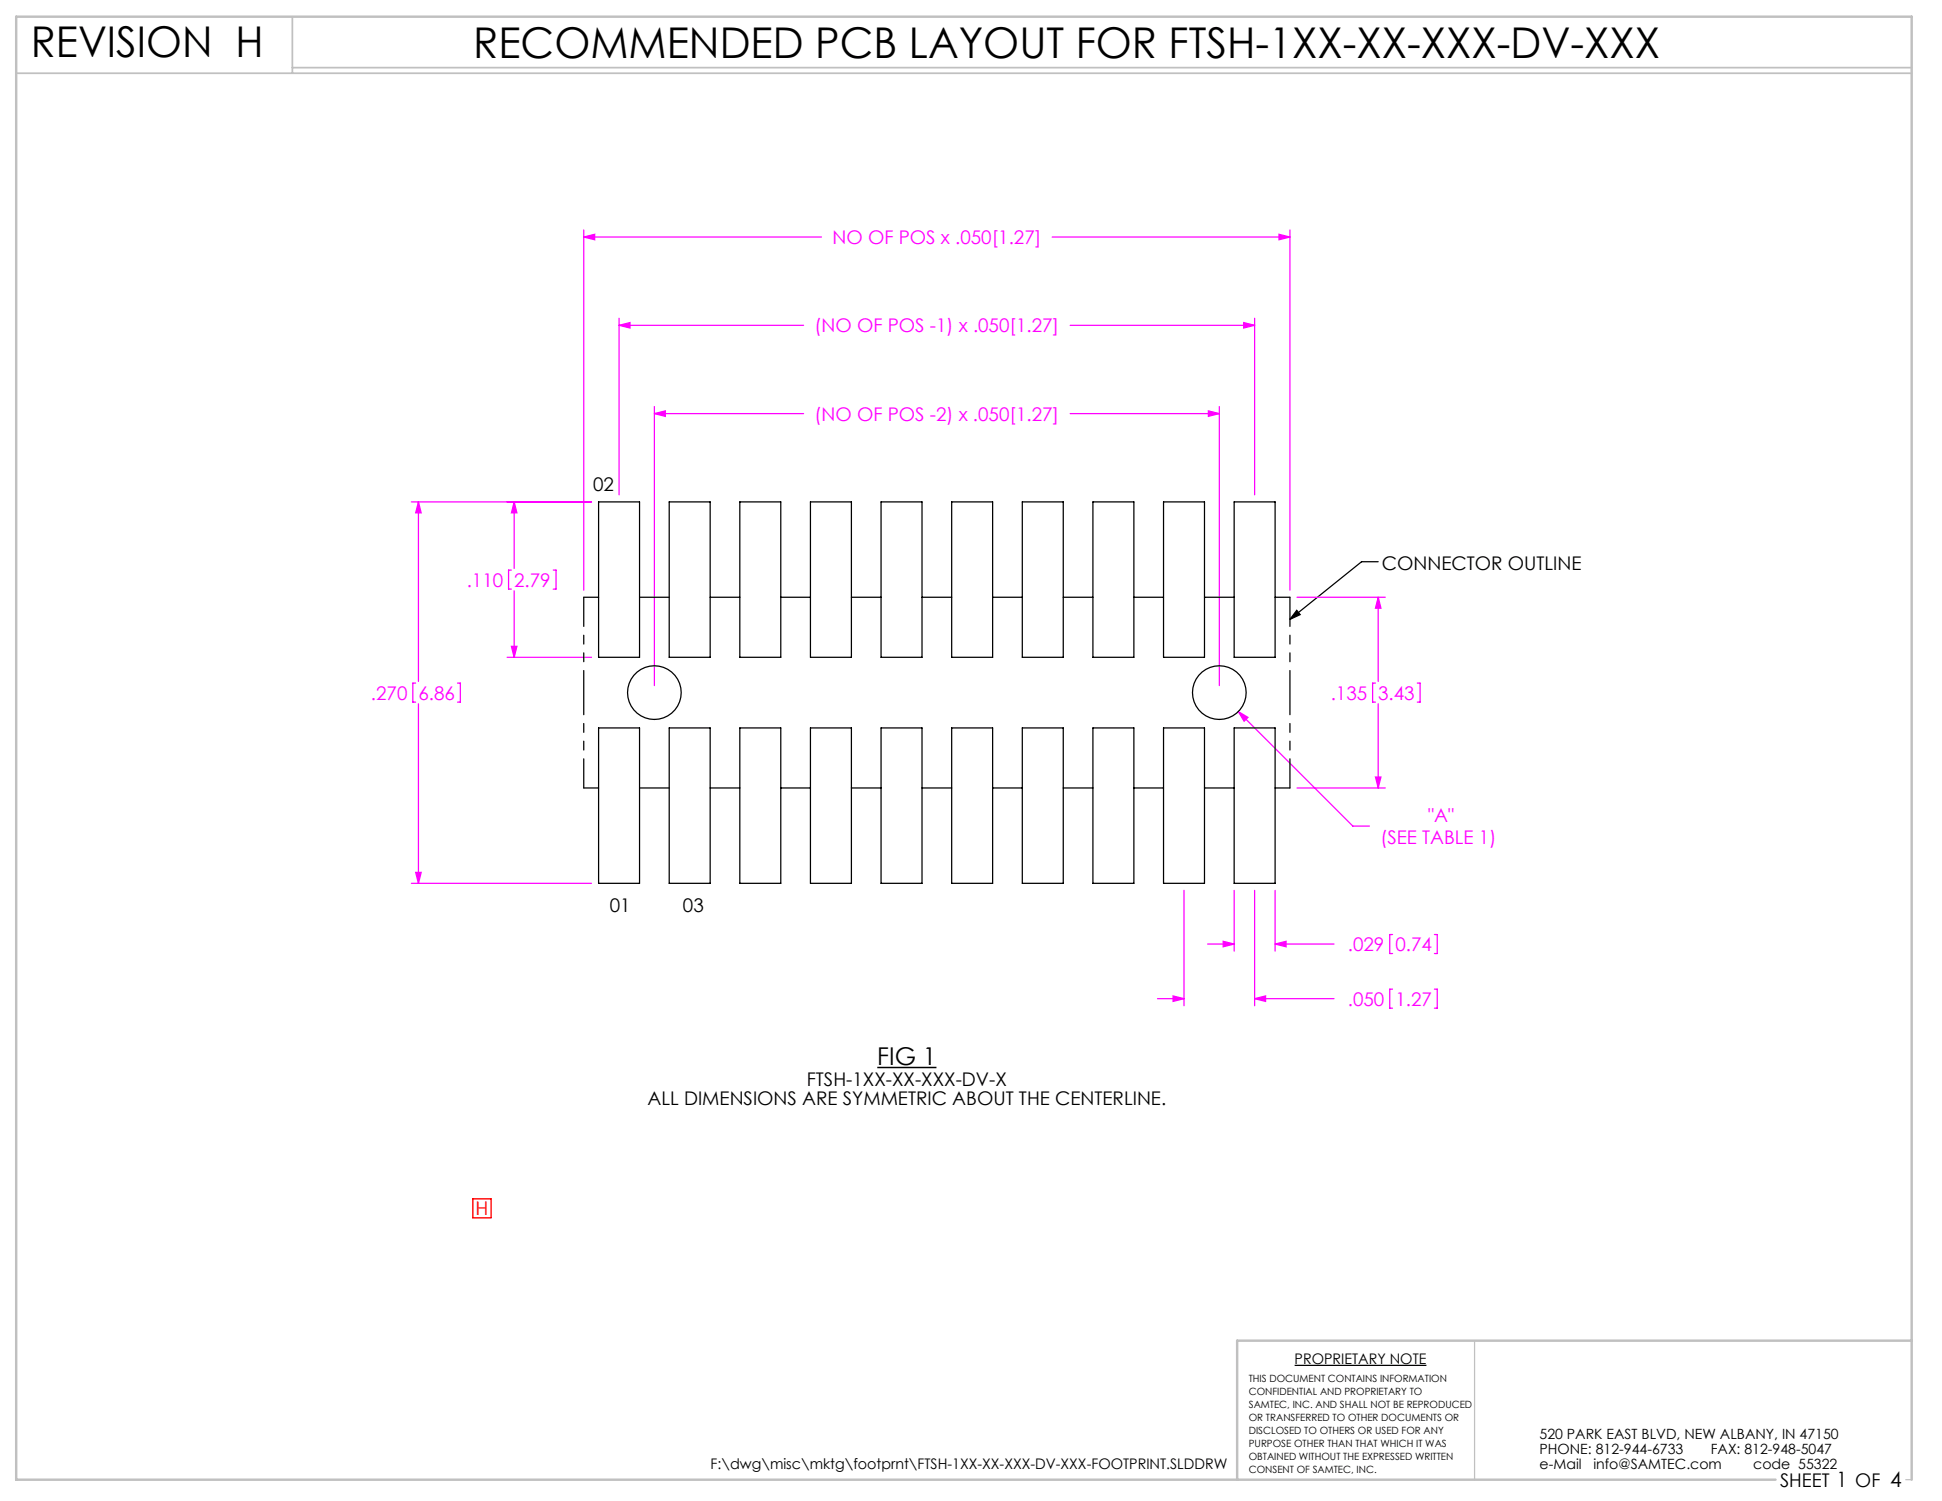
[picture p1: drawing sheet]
<svg xmlns="http://www.w3.org/2000/svg" width="279mm" height="216mm" viewBox="0 0 279 216" stroke-linecap="round" stroke-linejoin="round" font-family="sans-serif">
<path d="M212.2 192.8v20M274.2 212.8h.8" fill="none" stroke="#c0c0c0" stroke-width=".18"/>
<path d="M2.3 10.5h272.7M42.1 2.4v8.1M42.1 9.7h232.9" fill="none" stroke="#c0c0c0" stroke-width=".25"/>
<path d="M275 192.8h-97v20M255.5 212.8h-253.2v-210.4h272.7v210.4" fill="none" stroke="#c0c0c0" stroke-width=".35"/>
<path d="M126.2 153.5h8.5" fill="none" stroke="#000" stroke-width=".21"/>
<path d="M186.6 87.8l.5 .6-1.5 .7zM198.3 80.8h-2.4l-10.3 8.3" fill="none" stroke="#000" stroke-width=".18"/>
<g fill="none" stroke="#f0f" stroke-width=".18">
<path d="M84 34.1l1.6-.4v.8zM84 33.1v51.8M84 34.1h34.2M151.4 34.1h34.2M184 33.7l1.6 .4-1.6 .4zM185.6 33.1v51.8M89.1 46.8l1.5-.4v.8zM89.1 45.8v25.4M89.1 46.8h26.5M94.1 59.5l1.6-.4v.8zM94.1 58.5v40.1M94.1 59.5h21.5"/>
<path d="M154 46.8h26.5M154 59.5h21.4M173.9 59.1l1.5 .4-1.5 .4zM175.4 58.5v40.1M178.9 46.4l1.6 .4-1.6 .4zM180.5 45.8v25.4M59.2 72.2h25.9M60.2 72.2l.4 1.6h-.8zM60.2 72.2v25.8M74 72.2l.4 1.6h-.8zM74 72.2v9.6M59.8 98.3h-.4v2.7h.4"/>
<path d="M65.8 98.3h.4v2.7h-.4M73 94.5h12.1M73.6 82h-.4v2.7h.4M73.6 93h.8l-.4 1.5zM74 85v9.5M79.6 82h.4v2.7h-.4M186.6 85.9h12.7M197.9 98.3h-.4v2.7h.4M198.3 85.9l.4 1.6h-.8zM198.3 85.9v12.1M203.9 98.3h.4v2.7h-.4M60.2 101.2v25.9"/>
<path d="M178.2 102.4l1.3 .8-.5 .5zM178.2 102.4l16.4 16.4h2.4M186.6 113.3h12.7M197.9 111.8h.8l-.4 1.5zM198.3 101.2v12.1M59.2 127.1h25.9M59.8 125.5h.8l-.4 1.6zM170.3 128.1v16.6M173.8 135.8h3.8M176 135.4l1.6 .4-1.6 .4zM177.6 128.1v8.7M180.5 128.1v16.6"/>
<path d="M183.5 135.8l1.5-.4v.8zM183.5 128.1v8.7M183.5 135.8h8.4M200.3 134.4h-.4v2.8h.4M206.4 134.4h.4v2.8h-.4M166.5 143.6h3.8M168.8 143.3l1.5 .3-1.5 .4zM180.5 143.6l1.6-.3v.7zM180.5 143.6h11.4M200.3 142.3h-.4v2.7h.4M206.4 142.3h.4v2.7h-.4"/>
</g>
<path d="M68 172.4h2.7v2.8h-2.7z" fill="none" stroke="#f00" stroke-width=".18"/>
<path d="M186.6 87.8l.5 .6-1.5 .7z" fill="#000"/>
<g fill="#f0f">
<path d="M89.1 46.8l1.5-.4v.8zM178.9 46.4l1.6 .4-1.6 .4zM168.8 143.3l1.5 .3-1.5 .4zM180.5 143.6l1.6-.3v.7z"/>
<path d="M60.2 72.2l.4 1.6h-.8zM59.8 125.5h.8l-.4 1.6zM74 72.2l.4 1.6h-.8zM73.6 93h.8l-.4 1.5zM176 135.4l1.6 .4-1.6 .4zM183.5 135.8l1.5-.4v.8zM173.9 59.1l1.5 .4-1.5 .4zM94.1 59.5l1.6-.4v.8zM178.2 102.4l.8 1.3 .5-.5zM197.9 111.8h.8l-.4 1.5zM198.3 85.9l.4 1.6h-.8zM184 33.7l1.6 .4-1.6 .4zM84 34.1l1.6-.4v.8z"/>
</g>
<g fill="none" stroke="#000" stroke-width=".18">
<path d="M86.1 72.2h5.9v22.3h-5.9zM96.3 72.2h5.9v22.3h-5.9zM106.4 72.2h5.9v22.3h-5.9zM116.6 72.2h5.9v22.3h-5.9zM126.8 72.2h5.9v22.3h-5.9zM136.9 72.2h5.9v22.3h-5.9zM147.1 72.2h5.9v22.3h-5.9zM157.2 72.2h5.9v22.3h-5.9zM167.4 72.2h5.9v22.3h-5.9zM177.6 72.2h5.9v22.3h-5.9zM84 85.9h2.1M102.2 85.9h4.2"/>
<path d="M112.3 85.9h4.3M122.5 85.9h4.3M132.7 85.9h4.2M142.8 85.9h4.3M153 85.9h4.2M163.1 85.9h4.3M173.3 85.9h4.3M183.5 85.9h2.1M84 113.3h2.1M86.1 104.7h5.9v22.4h-5.9zM96.3 104.7h5.9v22.4h-5.9zM102.2 113.3h4.2"/>
<path d="M106.4 104.7h5.9v22.4h-5.9zM112.3 113.3h4.3M116.6 104.7h5.9v22.4h-5.9zM122.5 113.3h4.3M126.8 104.7h5.9v22.4h-5.9zM132.7 113.3h4.2M136.9 104.7h5.9v22.4h-5.9zM142.8 113.3h4.3M147.1 104.7h5.9v22.4h-5.9zM153 113.3h4.2M157.2 104.7h5.9v22.4h-5.9zM163.1 113.3h4.3"/>
<path d="M167.4 104.7h5.9v22.4h-5.9zM173.3 113.3h4.3M177.6 104.7h5.9v22.4h-5.9zM183.5 113.3h2.1M186.3 196.4h18.9"/>
<circle cx="94.1" cy="99.6" r="3.9"/>
<circle cx="175.4" cy="99.6" r="3.9"/>
</g>
<path d="M96.3 85.9h-4.3M92 113.3h4.3" fill="none" stroke="#000" stroke-width=".18" stroke-dasharray="6.3 1.3 1.3 1.3 1.3 1.3"/>
<path d="M84 85.9v27.4M185.6 113.3v-27.4" fill="none" stroke="#000" stroke-width=".18" stroke-dasharray="6.3 1.3 1.3 1.3 1.3 1.3" stroke-dashoffset="2.2"/>
<g font-size="6.1">
<text x="4.4" y="8.2">REVISION H</text>
<text x="68.1" y="8.3">RECOMMENDED PCB LAYOUT FOR FTSH-1XX-XX-XXX-DV-XXX</text>
</g>
<text font-size="3.5" x="126.2" y="153.2">FIG 1</text>
<g font-size="2.7" fill="#f0f">
<text x="119.8" y="35.1">NO OF POS x .050[1.27]</text>
<text x="117.2" y="47.8">(NO OF POS -1) x .050[1.27]</text>
<text x="117.2" y="60.5">(NO OF POS -2) x .050[1.27]</text>
<text x="67.1" y="84.4">.110</text>
<text x="74" y="84.4">2.79</text>
<text x="53.4" y="100.6">.270</text>
<text x="60.2" y="100.6">6.86</text>
<text x="191.5" y="100.6">.135</text>
<text x="198.3" y="100.6">3.43</text>
<text x="205.5" y="118.2">&quot;A&quot;</text>
<text x="198.6" y="121.5">(SEE TABLE 1)</text>
<text x="193.9" y="136.8">.029</text>
<text x="200.8" y="136.8">0.74</text>
<text x="193.9" y="144.7">.050</text>
<text x="200.8" y="144.7">1.27</text>
</g>
<g font-size="2.7">
<text x="85.3" y="70.6">02</text>
<text x="198.8" y="81.9">CONNECTOR OUTLINE</text>
<text x="87.7" y="131.2">01</text>
<text x="98.3" y="131.2">03</text>
<text x="93.2" y="159">ALL DIMENSIONS ARE SYMMETRIC ABOUT THE CENTERLINE.</text>
<text x="116.1" y="156.2">FTSH-1XX-XX-XXX-DV-X</text>
<text x="256.1" y="213.9">SHEET 1 OF 4</text>
</g>
<text font-size="2.7" fill="#f00" x="68.4" y="174.8">H</text>
<g font-size="2.1">
<text x="186.3" y="196.2">PROPRIETARY NOTE</text>
<text x="102.2" y="211.3">F:\dwg\misc\mktg\footprnt\FTSH-1XX-XX-XXX-DV-XXX-FOOTPRINT.SLDDRW</text>
</g>
<g font-size="2">
<text x="221.5" y="207">520 PARK EAST BLVD, NEW ALBANY, IN 47150</text>
<text x="221.5" y="209.2">PHONE: 812-944-6733</text>
<text x="246.1" y="209.2">FAX: 812-948-5047</text>
<text x="221.5" y="211.3">e-Mail</text>
<text x="229.3" y="211.3">info@SAMTEC.com</text>
<text x="252.2" y="211.3">code 55322</text>
</g>
<g font-size="1.4">
<text x="179.7" y="198.8">THIS DOCUMENT CONTAINS INFORMATION</text>
<text x="179.7" y="200.6">CONFIDENTIAL AND PROPRIETARY TO</text>
<text x="179.7" y="202.5">SAMTEC, INC. AND SHALL NOT BE REPRODUCED</text>
<text x="179.7" y="204.4">OR TRANSFERRED TO OTHER DOCUMENTS OR</text>
<text x="179.7" y="206.2">DISCLOSED TO OTHERS OR USED FOR ANY</text>
<text x="179.7" y="208.1">PURPOSE OTHER THAN THAT WHICH IT WAS</text>
<text x="179.7" y="210">OBTAINED WITHOUT THE EXPRESSED WRITTEN</text>
<text x="179.7" y="211.8">CONSENT OF SAMTEC, INC.</text>
</g>
</svg>
